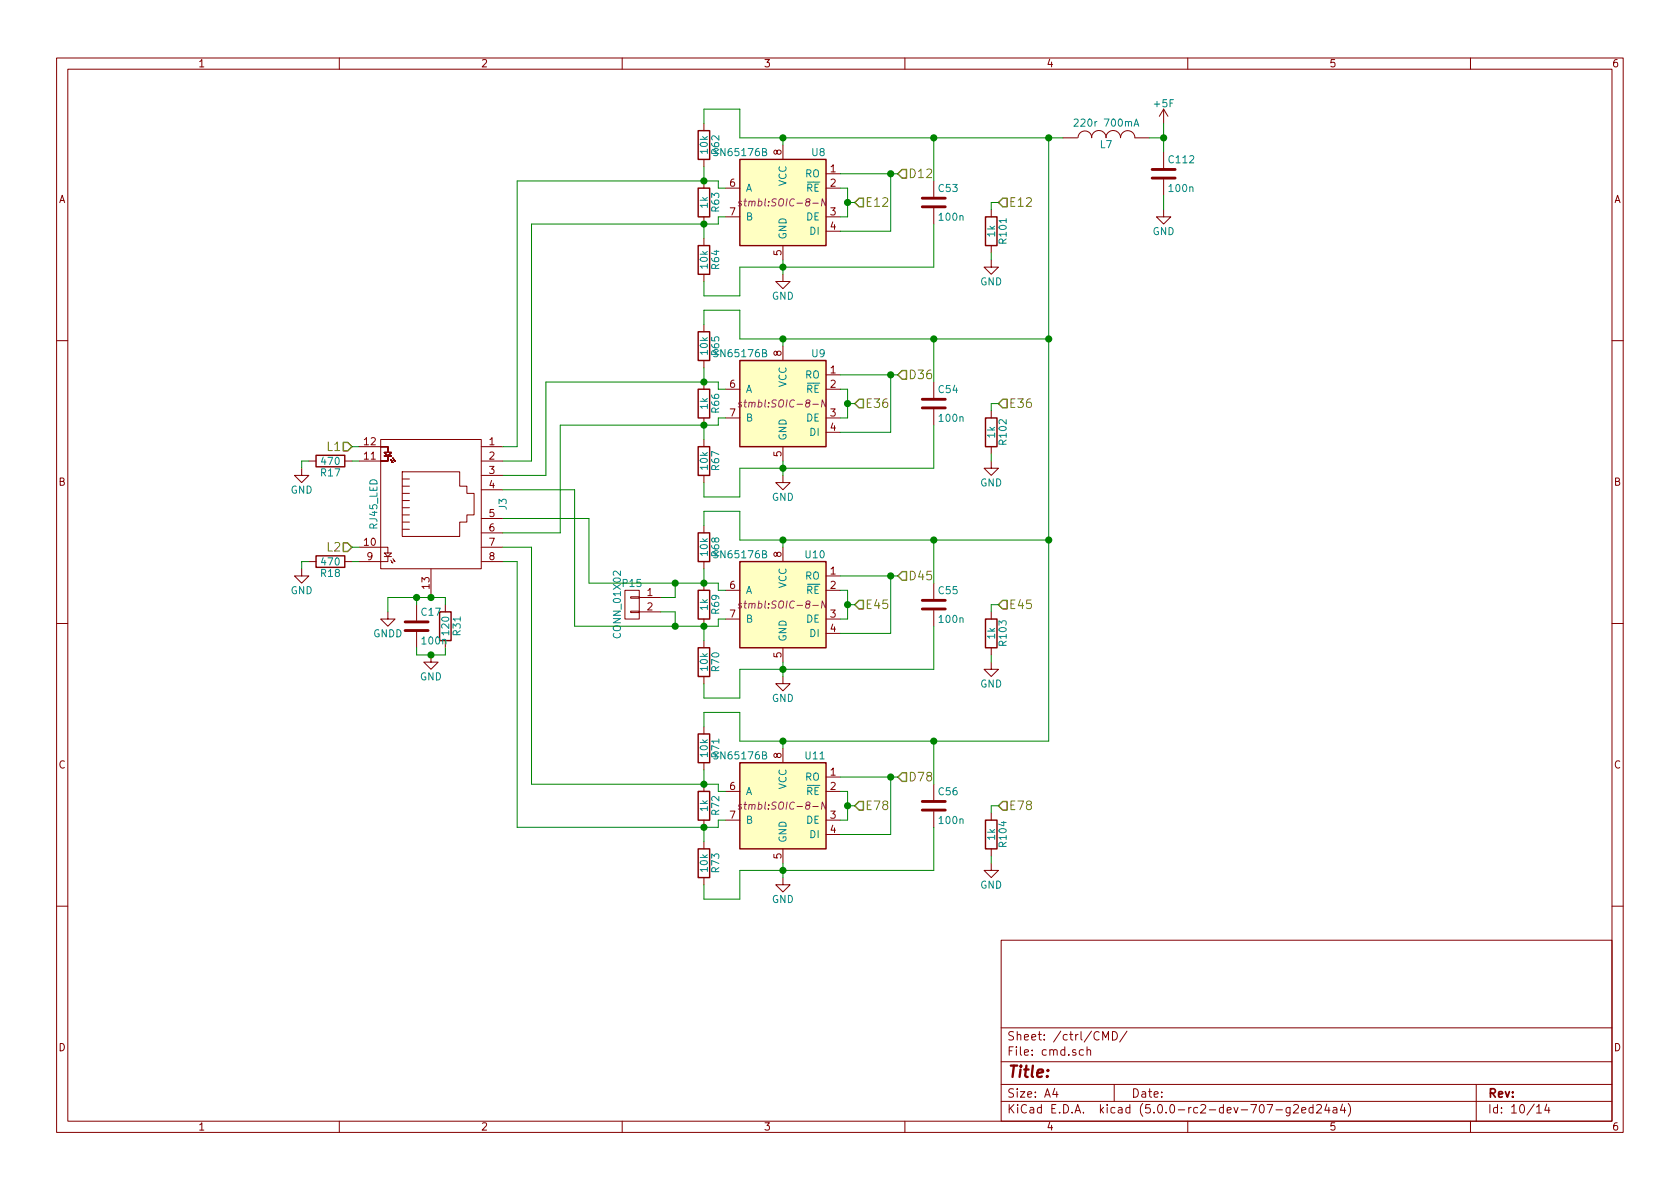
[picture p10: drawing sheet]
EESchema Schematic File Version 4
LIBS:stmbl_4.0-cache
EELAYER 26 0
EELAYER END
$Descr A4 11693 8268
encoding utf-8
Sheet 10 14
Title ""
Date ""
Rev ""
Comp ""
Comment1 ""
Comment2 ""
Comment3 ""
Comment4 ""
$EndDescr
$Comp
L stmbl:SP3485 U8
U 1 1
P 5450 1400
AR Path="/565DD0E7" Ref="U8"  Part="1" 
AR Path="/56590966/56591919/565DD0E7" Ref="U8"  Part="1" 
F 0 "U8" H 5150 1750 50  0000 L CNN
F 1 "SN65176B" H 5550 1750 50  0000 L CNN
F 2 "stmbl:SOIC-8-N" H 5450 1400 50  0000 C CIN
F 3 "" H 5450 1400 60  0000 C CNN
F 4 "SN65176B" H 5450 1400 50  0001 C CNN "Manufacturer No"
F 5 "" H 5450 1400 60  0001 C CNN "InternalName"
F 6 "" H 5450 1400 60  0001 C CNN "Voltage"
F 7 "" H 5450 1400 60  0001 C CNN "Source"
F 8 "" H 5450 1400 60  0001 C CNN "Tolerance"
F 9 "" H 0   0   50  0001 C CNN "Description"
F 10 "Texas Instruments" H 0   0   50  0001 C CNN "Manufacturer"
	1    5450 1400
	-1   0    0    -1  
$EndComp
$Comp
L stmbl:RJ45_LED J3
U 1 1
P 3000 3500
F 0 "J3" H 3000 3000 50  0000 C CNN
F 1 "RJ45_LED" H 3000 3900 50  0000 C CNN
F 2 "stmbl:RJ45_LED" H 3000 3450 60  0001 C CNN
F 3 "" H 3000 3450 60  0000 C CNN
F 4 "AJT34L8813-011" H 3000 3100 50  0001 C CNN "Manufacturer No"
F 5 "https://de.aliexpress.com/item/Free-shipping-50pcs-lot-RJ45-connector-RJ45-socket-with-indicators-Ethernet/539701403.html" H 3000 3100 50  0001 C CNN "Source"
F 6 "" H 3000 3450 60  0001 C CNN "InternalName"
F 7 "" H 3000 3450 60  0001 C CNN "Voltage"
F 8 "" H 3000 3450 60  0001 C CNN "Tolerance"
F 9 "" H 0   0   50  0001 C CNN "Description"
F 10 "METZ CONNECT" H 0   0   50  0001 C CNN "Manufacturer"
	1    3000 3500
	0    -1   1    0   
$EndComp
$Comp
L stmbl:R R63
U 1 1
P 4900 1400
F 0 "R63" V 4980 1400 50  0000 C CNN
F 1 "1k" V 4900 1400 50  0000 C CNN
F 2 "stmbl:R_0603" V 4830 1400 30  0001 C CNN
F 3 "" H 4900 1400 30  0000 C CNN
F 4 "" H 4900 1400 50  0001 C CNN "Manufacturer No"
F 5 "" H 4900 1400 50  0001 C CNN "Voltage"
F 6 "" H 4900 1400 50  0001 C CNN "Source"
F 7 "1%" H 4900 1400 50  0001 C CNN "Tolerance"
F 8 "" H 4900 1400 30  0001 C CNN "InternalName"
F 9 "" H 0   0   50  0001 C CNN "Description"
F 10 "" H 0   0   50  0001 C CNN "Manufacturer"
	1    4900 1400
	1    0    0    -1  
$EndComp
$Comp
L stmbl:C C53
U 1 1
P 6500 1400
F 0 "C53" H 6525 1500 50  0000 L CNN
F 1 "100n" H 6525 1300 50  0000 L CNN
F 2 "stmbl:C_0603" H 6538 1250 30  0001 C CNN
F 3 "" H 6500 1400 60  0000 C CNN
F 4 "X5R" H 6525 1600 50  0001 C CNN "Tolerance"
F 5 "50V" H 6525 1600 50  0001 C CNN "Voltage"
F 6 "" H 6500 1400 60  0001 C CNN "InternalName"
F 7 "" H 6500 1400 60  0001 C CNN "Manufacturer No"
F 8 "" H 6500 1400 60  0001 C CNN "Source"
F 9 "" H 0   0   50  0001 C CNN "Description"
F 10 "" H 0   0   50  0001 C CNN "Manufacturer"
	1    6500 1400
	1    0    0    -1  
$EndComp
$Comp
L stmbl:GND #PWR091
U 1 1
P 5450 1900
F 0 "#PWR091" H 5450 1650 50  0001 C CNN
F 1 "GND" H 5450 1750 50  0000 C CNN
F 2 "" H 5450 1900 60  0000 C CNN
F 3 "" H 5450 1900 60  0000 C CNN
	1    5450 1900
	1    0    0    -1  
$EndComp
$Comp
L stmbl:SP3485 U9
U 1 1
P 5450 2800
AR Path="/565DDC9B" Ref="U9"  Part="1" 
AR Path="/56590966/56591919/565DDC9B" Ref="U9"  Part="1" 
F 0 "U9" H 5150 3150 50  0000 L CNN
F 1 "SN65176B" H 5550 3150 50  0000 L CNN
F 2 "stmbl:SOIC-8-N" H 5450 2800 50  0000 C CIN
F 3 "" H 5450 2800 60  0000 C CNN
F 4 "SN65176B" H 5150 3250 50  0001 C CNN "Manufacturer No"
F 5 "" H 5450 2800 60  0001 C CNN "InternalName"
F 6 "" H 5450 2800 60  0001 C CNN "Voltage"
F 7 "" H 5450 2800 60  0001 C CNN "Source"
F 8 "" H 5450 2800 60  0001 C CNN "Tolerance"
F 9 "" H 0   0   50  0001 C CNN "Description"
F 10 "Texas Instruments" H 0   0   50  0001 C CNN "Manufacturer"
	1    5450 2800
	-1   0    0    -1  
$EndComp
$Comp
L stmbl:R R66
U 1 1
P 4900 2800
F 0 "R66" V 4980 2800 50  0000 C CNN
F 1 "1k" V 4900 2800 50  0000 C CNN
F 2 "stmbl:R_0603" V 4830 2800 30  0001 C CNN
F 3 "" H 4900 2800 30  0000 C CNN
F 4 "1%" H 4980 2900 50  0001 C CNN "Tolerance"
F 5 "" H 4900 2800 30  0001 C CNN "InternalName"
F 6 "" H 4900 2800 30  0001 C CNN "Manufacturer No"
F 7 "" H 4900 2800 30  0001 C CNN "Voltage"
F 8 "" H 4900 2800 30  0001 C CNN "Source"
F 9 "" H 0   0   50  0001 C CNN "Description"
F 10 "" H 0   0   50  0001 C CNN "Manufacturer"
	1    4900 2800
	1    0    0    -1  
$EndComp
$Comp
L stmbl:C C54
U 1 1
P 6500 2800
F 0 "C54" H 6525 2900 50  0000 L CNN
F 1 "100n" H 6525 2700 50  0000 L CNN
F 2 "stmbl:C_0603" H 6538 2650 30  0001 C CNN
F 3 "" H 6500 2800 60  0000 C CNN
F 4 "X5R" H 6525 3000 50  0001 C CNN "Tolerance"
F 5 "50V" H 6500 2800 50  0001 C CNN "Voltage"
F 6 "" H 6500 2800 60  0001 C CNN "InternalName"
F 7 "" H 6500 2800 60  0001 C CNN "Manufacturer No"
F 8 "" H 6500 2800 60  0001 C CNN "Source"
F 9 "" H 0   0   50  0001 C CNN "Description"
F 10 "" H 0   0   50  0001 C CNN "Manufacturer"
	1    6500 2800
	1    0    0    -1  
$EndComp
$Comp
L stmbl:GND #PWR092
U 1 1
P 5450 3300
F 0 "#PWR092" H 5450 3050 50  0001 C CNN
F 1 "GND" H 5450 3150 50  0000 C CNN
F 2 "" H 5450 3300 60  0000 C CNN
F 3 "" H 5450 3300 60  0000 C CNN
	1    5450 3300
	1    0    0    -1  
$EndComp
$Comp
L stmbl:SP3485 U10
U 1 1
P 5450 4200
AR Path="/565DDF06" Ref="U10"  Part="1" 
AR Path="/56590966/56591919/565DDF06" Ref="U10"  Part="1" 
F 0 "U10" H 5150 4550 50  0000 L CNN
F 1 "SN65176B" H 5550 4550 50  0000 L CNN
F 2 "stmbl:SOIC-8-N" H 5450 4200 50  0000 C CIN
F 3 "" H 5450 4200 60  0000 C CNN
F 4 "SN65176B" H 5150 4650 50  0001 C CNN "Manufacturer No"
F 5 "" H 5450 4200 60  0001 C CNN "InternalName"
F 6 "" H 5450 4200 60  0001 C CNN "Voltage"
F 7 "" H 5450 4200 60  0001 C CNN "Source"
F 8 "" H 5450 4200 60  0001 C CNN "Tolerance"
F 9 "" H 0   0   50  0001 C CNN "Description"
F 10 "Texas Instruments" H 0   0   50  0001 C CNN "Manufacturer"
	1    5450 4200
	-1   0    0    -1  
$EndComp
$Comp
L stmbl:R R69
U 1 1
P 4900 4200
F 0 "R69" V 4980 4200 50  0000 C CNN
F 1 "1k" V 4900 4200 50  0000 C CNN
F 2 "stmbl:R_0603" V 4830 4200 30  0001 C CNN
F 3 "" H 4900 4200 30  0000 C CNN
F 4 "1%" H 4980 4300 50  0001 C CNN "Tolerance"
F 5 "" H 4900 4200 30  0001 C CNN "InternalName"
F 6 "" H 4900 4200 30  0001 C CNN "Manufacturer No"
F 7 "" H 4900 4200 30  0001 C CNN "Voltage"
F 8 "" H 4900 4200 30  0001 C CNN "Source"
F 9 "" H 0   0   50  0001 C CNN "Description"
F 10 "" H 0   0   50  0001 C CNN "Manufacturer"
	1    4900 4200
	1    0    0    -1  
$EndComp
$Comp
L stmbl:C C55
U 1 1
P 6500 4200
F 0 "C55" H 6525 4300 50  0000 L CNN
F 1 "100n" H 6525 4100 50  0000 L CNN
F 2 "stmbl:C_0603" H 6538 4050 30  0001 C CNN
F 3 "" H 6500 4200 60  0000 C CNN
F 4 "X5R" H 6525 4400 50  0001 C CNN "Tolerance"
F 5 "50V" H 6525 4400 50  0001 C CNN "Voltage"
F 6 "" H 6500 4200 60  0001 C CNN "InternalName"
F 7 "" H 6500 4200 60  0001 C CNN "Manufacturer No"
F 8 "" H 6500 4200 60  0001 C CNN "Source"
F 9 "" H 0   0   50  0001 C CNN "Description"
F 10 "" H 0   0   50  0001 C CNN "Manufacturer"
	1    6500 4200
	1    0    0    -1  
$EndComp
$Comp
L stmbl:GND #PWR093
U 1 1
P 5450 4700
F 0 "#PWR093" H 5450 4450 50  0001 C CNN
F 1 "GND" H 5450 4550 50  0000 C CNN
F 2 "" H 5450 4700 60  0000 C CNN
F 3 "" H 5450 4700 60  0000 C CNN
	1    5450 4700
	1    0    0    -1  
$EndComp
$Comp
L stmbl:SP3485 U11
U 1 1
P 5450 5600
AR Path="/565DDF3C" Ref="U11"  Part="1" 
AR Path="/56590966/56591919/565DDF3C" Ref="U11"  Part="1" 
F 0 "U11" H 5150 5950 50  0000 L CNN
F 1 "SN65176B" H 5550 5950 50  0000 L CNN
F 2 "stmbl:SOIC-8-N" H 5450 5600 50  0000 C CIN
F 3 "" H 5450 5600 60  0000 C CNN
F 4 "SN65176B" H 5150 6050 50  0001 C CNN "Manufacturer No"
F 5 "" H 5450 5600 60  0001 C CNN "InternalName"
F 6 "" H 5450 5600 60  0001 C CNN "Voltage"
F 7 "" H 5450 5600 60  0001 C CNN "Source"
F 8 "" H 5450 5600 60  0001 C CNN "Tolerance"
F 9 "" H 0   0   50  0001 C CNN "Description"
F 10 "Texas Instruments" H 0   0   50  0001 C CNN "Manufacturer"
	1    5450 5600
	-1   0    0    -1  
$EndComp
$Comp
L stmbl:R R72
U 1 1
P 4900 5600
F 0 "R72" V 4980 5600 50  0000 C CNN
F 1 "1k" V 4900 5600 50  0000 C CNN
F 2 "stmbl:R_0603" V 4830 5600 30  0001 C CNN
F 3 "" H 4900 5600 30  0000 C CNN
F 4 "1%" H 4980 5700 50  0001 C CNN "Tolerance"
F 5 "" H 4900 5600 30  0001 C CNN "InternalName"
F 6 "" H 4900 5600 30  0001 C CNN "Manufacturer No"
F 7 "" H 4900 5600 30  0001 C CNN "Voltage"
F 8 "" H 4900 5600 30  0001 C CNN "Source"
F 9 "" H 0   0   50  0001 C CNN "Description"
F 10 "" H 0   0   50  0001 C CNN "Manufacturer"
	1    4900 5600
	1    0    0    -1  
$EndComp
$Comp
L stmbl:C C56
U 1 1
P 6500 5600
F 0 "C56" H 6525 5700 50  0000 L CNN
F 1 "100n" H 6525 5500 50  0000 L CNN
F 2 "stmbl:C_0603" H 6538 5450 30  0001 C CNN
F 3 "" H 6500 5600 60  0000 C CNN
F 4 "X5R" H 6525 5800 50  0001 C CNN "Tolerance"
F 5 "50V" H 6525 5800 50  0001 C CNN "Voltage"
F 6 "" H 6500 5600 60  0001 C CNN "InternalName"
F 7 "" H 6500 5600 60  0001 C CNN "Manufacturer No"
F 8 "" H 6500 5600 60  0001 C CNN "Source"
F 9 "" H 0   0   50  0001 C CNN "Description"
F 10 "" H 0   0   50  0001 C CNN "Manufacturer"
	1    6500 5600
	1    0    0    -1  
$EndComp
$Comp
L stmbl:GND #PWR094
U 1 1
P 5450 6100
F 0 "#PWR094" H 5450 5850 50  0001 C CNN
F 1 "GND" H 5450 5950 50  0000 C CNN
F 2 "" H 5450 6100 60  0000 C CNN
F 3 "" H 5450 6100 60  0000 C CNN
	1    5450 6100
	1    0    0    -1  
$EndComp
$Comp
L stmbl:R R31
U 1 1
P 3100 4350
F 0 "R31" V 3180 4350 50  0000 C CNN
F 1 "120" V 3100 4350 50  0000 C CNN
F 2 "stmbl:R_0603" V 3030 4350 30  0001 C CNN
F 3 "" H 3100 4350 30  0000 C CNN
F 4 "1%" H 3180 4450 50  0001 C CNN "Tolerance"
F 5 "" H 3100 4350 30  0001 C CNN "InternalName"
F 6 "" H 3100 4350 30  0001 C CNN "Manufacturer No"
F 7 "" H 3100 4350 30  0001 C CNN "Voltage"
F 8 "" H 3100 4350 30  0001 C CNN "Source"
F 9 "" H 0   0   50  0001 C CNN "Description"
F 10 "" H 0   0   50  0001 C CNN "Manufacturer"
	1    3100 4350
	1    0    0    -1  
$EndComp
$Comp
L stmbl:C C17
U 1 1
P 2900 4350
F 0 "C17" H 2925 4450 50  0000 L CNN
F 1 "100n" H 2925 4250 50  0000 L CNN
F 2 "stmbl:C_0603" H 2938 4200 30  0001 C CNN
F 3 "" H 2900 4350 60  0000 C CNN
F 4 "X5R" H 2925 4550 50  0001 C CNN "Tolerance"
F 5 "50V" H 2925 4550 50  0001 C CNN "Voltage"
F 6 "" H 2900 4350 60  0001 C CNN "InternalName"
F 7 "" H 2900 4350 60  0001 C CNN "Manufacturer No"
F 8 "" H 2900 4350 60  0001 C CNN "Source"
F 9 "" H 0   0   50  0001 C CNN "Description"
F 10 "" H 0   0   50  0001 C CNN "Manufacturer"
	1    2900 4350
	1    0    0    -1  
$EndComp
$Comp
L stmbl:GND #PWR095
U 1 1
P 3000 4550
F 0 "#PWR095" H 3000 4300 50  0001 C CNN
F 1 "GND" H 3000 4400 50  0000 C CNN
F 2 "" H 3000 4550 60  0000 C CNN
F 3 "" H 3000 4550 60  0000 C CNN
	1    3000 4550
	1    0    0    -1  
$EndComp
$Comp
L stmbl:GND #PWR096
U 1 1
P 2100 3950
F 0 "#PWR096" H 2100 3700 50  0001 C CNN
F 1 "GND" H 2100 3800 50  0000 C CNN
F 2 "" H 2100 3950 60  0000 C CNN
F 3 "" H 2100 3950 60  0000 C CNN
	1    2100 3950
	1    0    0    -1  
$EndComp
$Comp
L stmbl:GND #PWR097
U 1 1
P 2100 3250
F 0 "#PWR097" H 2100 3000 50  0001 C CNN
F 1 "GND" H 2100 3100 50  0000 C CNN
F 2 "" H 2100 3250 60  0000 C CNN
F 3 "" H 2100 3250 60  0000 C CNN
	1    2100 3250
	1    0    0    -1  
$EndComp
$Comp
L stmbl:R R17
U 1 1
P 2300 3200
F 0 "R17" V 2380 3200 50  0000 C CNN
F 1 "470" V 2300 3200 50  0000 C CNN
F 2 "stmbl:R_0603" V 2230 3200 30  0001 C CNN
F 3 "" H 2300 3200 30  0000 C CNN
F 4 "1%" H 2380 3300 50  0001 C CNN "Tolerance"
F 5 "" H 2300 3200 30  0001 C CNN "InternalName"
F 6 "" H 2300 3200 30  0001 C CNN "Manufacturer No"
F 7 "" H 2300 3200 30  0001 C CNN "Voltage"
F 8 "" H 2300 3200 30  0001 C CNN "Source"
F 9 "" H 0   0   50  0001 C CNN "Description"
F 10 "" H 0   0   50  0001 C CNN "Manufacturer"
	1    2300 3200
	0    1    1    0   
$EndComp
$Comp
L stmbl:R R18
U 1 1
P 2300 3900
F 0 "R18" V 2380 3900 50  0000 C CNN
F 1 "470" V 2300 3900 50  0000 C CNN
F 2 "stmbl:R_0603" V 2230 3900 30  0001 C CNN
F 3 "" H 2300 3900 30  0000 C CNN
F 4 "1%" H 2380 4000 50  0001 C CNN "Tolerance"
F 5 "" H 2300 3900 30  0001 C CNN "InternalName"
F 6 "" H 2300 3900 30  0001 C CNN "Manufacturer No"
F 7 "" H 2300 3900 30  0001 C CNN "Voltage"
F 8 "" H 2300 3900 30  0001 C CNN "Source"
F 9 "" H 0   0   50  0001 C CNN "Description"
F 10 "" H 0   0   50  0001 C CNN "Manufacturer"
	1    2300 3900
	0    1    1    0   
$EndComp
$Comp
L stmbl:R R62
U 1 1
P 4900 1000
F 0 "R62" V 4980 1000 50  0000 C CNN
F 1 "10k" V 4900 1000 50  0000 C CNN
F 2 "stmbl:R_0603" V 4830 1000 30  0001 C CNN
F 3 "" H 4900 1000 30  0000 C CNN
F 4 "1%" H 4900 1000 50  0001 C CNN "Tolerance"
F 5 "" H 4900 1000 30  0001 C CNN "InternalName"
F 6 "" H 4900 1000 30  0001 C CNN "Manufacturer No"
F 7 "" H 4900 1000 30  0001 C CNN "Voltage"
F 8 "" H 4900 1000 30  0001 C CNN "Source"
F 9 "" H 0   0   50  0001 C CNN "Description"
F 10 "" H 0   0   50  0001 C CNN "Manufacturer"
	1    4900 1000
	1    0    0    -1  
$EndComp
$Comp
L stmbl:R R64
U 1 1
P 4900 1800
F 0 "R64" V 4980 1800 50  0000 C CNN
F 1 "10k" V 4900 1800 50  0000 C CNN
F 2 "stmbl:R_0603" V 4830 1800 30  0001 C CNN
F 3 "" H 4900 1800 30  0000 C CNN
F 4 "1%" H 4980 1900 50  0001 C CNN "Tolerance"
F 5 "" H 4900 1800 30  0001 C CNN "InternalName"
F 6 "" H 4900 1800 30  0001 C CNN "Manufacturer No"
F 7 "" H 4900 1800 30  0001 C CNN "Voltage"
F 8 "" H 4900 1800 30  0001 C CNN "Source"
F 9 "" H 0   0   50  0001 C CNN "Description"
F 10 "" H 0   0   50  0001 C CNN "Manufacturer"
	1    4900 1800
	1    0    0    -1  
$EndComp
$Comp
L stmbl:R R65
U 1 1
P 4900 2400
F 0 "R65" V 4980 2400 50  0000 C CNN
F 1 "10k" V 4900 2400 50  0000 C CNN
F 2 "stmbl:R_0603" V 4830 2400 30  0001 C CNN
F 3 "" H 4900 2400 30  0000 C CNN
F 4 "1%" H 4980 2500 50  0001 C CNN "Tolerance"
F 5 "" H 4900 2400 30  0001 C CNN "InternalName"
F 6 "" H 4900 2400 30  0001 C CNN "Manufacturer No"
F 7 "" H 4900 2400 30  0001 C CNN "Voltage"
F 8 "" H 4900 2400 30  0001 C CNN "Source"
F 9 "" H 0   0   50  0001 C CNN "Description"
F 10 "" H 0   0   50  0001 C CNN "Manufacturer"
	1    4900 2400
	1    0    0    -1  
$EndComp
$Comp
L stmbl:R R67
U 1 1
P 4900 3200
F 0 "R67" V 4980 3200 50  0000 C CNN
F 1 "10k" V 4900 3200 50  0000 C CNN
F 2 "stmbl:R_0603" V 4830 3200 30  0001 C CNN
F 3 "" H 4900 3200 30  0000 C CNN
F 4 "1%" H 4980 3300 50  0001 C CNN "Tolerance"
F 5 "" H 4900 3200 30  0001 C CNN "InternalName"
F 6 "" H 4900 3200 30  0001 C CNN "Manufacturer No"
F 7 "" H 4900 3200 30  0001 C CNN "Voltage"
F 8 "" H 4900 3200 30  0001 C CNN "Source"
F 9 "" H 0   0   50  0001 C CNN "Description"
F 10 "" H 0   0   50  0001 C CNN "Manufacturer"
	1    4900 3200
	1    0    0    -1  
$EndComp
$Comp
L stmbl:R R68
U 1 1
P 4900 3800
F 0 "R68" V 4980 3800 50  0000 C CNN
F 1 "10k" V 4900 3800 50  0000 C CNN
F 2 "stmbl:R_0603" V 4830 3800 30  0001 C CNN
F 3 "" H 4900 3800 30  0000 C CNN
F 4 "1%" H 4980 3900 50  0001 C CNN "Tolerance"
F 5 "" H 4900 3800 30  0001 C CNN "InternalName"
F 6 "" H 4900 3800 30  0001 C CNN "Manufacturer No"
F 7 "" H 4900 3800 30  0001 C CNN "Voltage"
F 8 "" H 4900 3800 30  0001 C CNN "Source"
F 9 "" H 0   0   50  0001 C CNN "Description"
F 10 "" H 0   0   50  0001 C CNN "Manufacturer"
	1    4900 3800
	1    0    0    -1  
$EndComp
$Comp
L stmbl:R R70
U 1 1
P 4900 4600
F 0 "R70" V 4980 4600 50  0000 C CNN
F 1 "10k" V 4900 4600 50  0000 C CNN
F 2 "stmbl:R_0603" V 4830 4600 30  0001 C CNN
F 3 "" H 4900 4600 30  0000 C CNN
F 4 "1%" H 4980 4700 50  0001 C CNN "Tolerance"
F 5 "" H 4900 4600 30  0001 C CNN "InternalName"
F 6 "" H 4900 4600 30  0001 C CNN "Manufacturer No"
F 7 "" H 4900 4600 30  0001 C CNN "Voltage"
F 8 "" H 4900 4600 30  0001 C CNN "Source"
F 9 "" H 0   0   50  0001 C CNN "Description"
F 10 "" H 0   0   50  0001 C CNN "Manufacturer"
	1    4900 4600
	1    0    0    -1  
$EndComp
$Comp
L stmbl:R R71
U 1 1
P 4900 5200
F 0 "R71" V 4980 5200 50  0000 C CNN
F 1 "10k" V 4900 5200 50  0000 C CNN
F 2 "stmbl:R_0603" V 4830 5200 30  0001 C CNN
F 3 "" H 4900 5200 30  0000 C CNN
F 4 "1%" H 4980 5300 50  0001 C CNN "Tolerance"
F 5 "" H 4900 5200 30  0001 C CNN "InternalName"
F 6 "" H 4900 5200 30  0001 C CNN "Manufacturer No"
F 7 "" H 4900 5200 30  0001 C CNN "Voltage"
F 8 "" H 4900 5200 30  0001 C CNN "Source"
F 9 "" H 0   0   50  0001 C CNN "Description"
F 10 "" H 0   0   50  0001 C CNN "Manufacturer"
	1    4900 5200
	1    0    0    -1  
$EndComp
$Comp
L stmbl:R R73
U 1 1
P 4900 6000
F 0 "R73" V 4980 6000 50  0000 C CNN
F 1 "10k" V 4900 6000 50  0000 C CNN
F 2 "stmbl:R_0603" V 4830 6000 30  0001 C CNN
F 3 "" H 4900 6000 30  0000 C CNN
F 4 "1%" H 4980 6100 50  0001 C CNN "Tolerance"
F 5 "" H 4900 6000 30  0001 C CNN "InternalName"
F 6 "" H 4900 6000 30  0001 C CNN "Manufacturer No"
F 7 "" H 4900 6000 30  0001 C CNN "Voltage"
F 8 "" H 4900 6000 30  0001 C CNN "Source"
F 9 "" H 0   0   50  0001 C CNN "Description"
F 10 "" H 0   0   50  0001 C CNN "Manufacturer"
	1    4900 6000
	1    0    0    -1  
$EndComp
$Comp
L stmbl:R R101
U 1 1
P 6900 1600
F 0 "R101" V 6980 1600 50  0000 C CNN
F 1 "1k" V 6900 1600 50  0000 C CNN
F 2 "stmbl:R_0603" V 6830 1600 30  0001 C CNN
F 3 "" H 6900 1600 30  0000 C CNN
F 4 "1%" H 6980 1700 50  0001 C CNN "Tolerance"
F 5 "" H 6900 1600 30  0001 C CNN "InternalName"
F 6 "" H 6900 1600 30  0001 C CNN "Manufacturer No"
F 7 "" H 6900 1600 30  0001 C CNN "Voltage"
F 8 "" H 6900 1600 30  0001 C CNN "Source"
F 9 "" H 0   0   50  0001 C CNN "Description"
F 10 "" H 0   0   50  0001 C CNN "Manufacturer"
	1    6900 1600
	1    0    0    -1  
$EndComp
$Comp
L stmbl:GND #PWR098
U 1 1
P 6900 1800
F 0 "#PWR098" H 6900 1550 50  0001 C CNN
F 1 "GND" H 6900 1650 50  0000 C CNN
F 2 "" H 6900 1800 60  0000 C CNN
F 3 "" H 6900 1800 60  0000 C CNN
	1    6900 1800
	1    0    0    -1  
$EndComp
$Comp
L stmbl:R R102
U 1 1
P 6900 3000
F 0 "R102" V 6980 3000 50  0000 C CNN
F 1 "1k" V 6900 3000 50  0000 C CNN
F 2 "stmbl:R_0603" V 6830 3000 30  0001 C CNN
F 3 "" H 6900 3000 30  0000 C CNN
F 4 "" H 6900 3000 50  0001 C CNN "Manufacturer No"
F 5 "" H 6900 3000 50  0001 C CNN "Voltage"
F 6 "" H 6900 3000 50  0001 C CNN "Source"
F 7 "1%" H 6980 3100 50  0001 C CNN "Tolerance"
F 8 "" V 6900 3000 50  0001 C CNN "Manufacturer"
F 9 "" H 0   0   50  0001 C CNN "Description"
F 10 "" H 0   0   50  0001 C CNN "InternalName"
	1    6900 3000
	1    0    0    -1  
$EndComp
$Comp
L stmbl:GND #PWR099
U 1 1
P 6900 3200
F 0 "#PWR099" H 6900 2950 50  0001 C CNN
F 1 "GND" H 6900 3050 50  0000 C CNN
F 2 "" H 6900 3200 60  0000 C CNN
F 3 "" H 6900 3200 60  0000 C CNN
	1    6900 3200
	1    0    0    -1  
$EndComp
$Comp
L stmbl:R R103
U 1 1
P 6900 4400
F 0 "R103" V 6980 4400 50  0000 C CNN
F 1 "1k" V 6900 4400 50  0000 C CNN
F 2 "stmbl:R_0603" V 6830 4400 30  0001 C CNN
F 3 "" H 6900 4400 30  0000 C CNN
F 4 "1%" H 6980 4500 50  0001 C CNN "Tolerance"
F 5 "" H 6900 4400 30  0001 C CNN "InternalName"
F 6 "" H 6900 4400 30  0001 C CNN "Manufacturer No"
F 7 "" H 6900 4400 30  0001 C CNN "Voltage"
F 8 "" H 6900 4400 30  0001 C CNN "Source"
F 9 "" H 0   0   50  0001 C CNN "Description"
F 10 "" H 0   0   50  0001 C CNN "Manufacturer"
	1    6900 4400
	1    0    0    -1  
$EndComp
$Comp
L stmbl:GND #PWR0100
U 1 1
P 6900 4600
F 0 "#PWR0100" H 6900 4350 50  0001 C CNN
F 1 "GND" H 6900 4450 50  0000 C CNN
F 2 "" H 6900 4600 60  0000 C CNN
F 3 "" H 6900 4600 60  0000 C CNN
	1    6900 4600
	1    0    0    -1  
$EndComp
$Comp
L stmbl:R R104
U 1 1
P 6900 5800
F 0 "R104" V 6980 5800 50  0000 C CNN
F 1 "1k" V 6900 5800 50  0000 C CNN
F 2 "stmbl:R_0603" V 6830 5800 30  0001 C CNN
F 3 "" H 6900 5800 30  0000 C CNN
F 4 "1%" H 6980 5900 50  0001 C CNN "Tolerance"
F 5 "" H 6900 5800 30  0001 C CNN "InternalName"
F 6 "" H 6900 5800 30  0001 C CNN "Manufacturer No"
F 7 "" H 6900 5800 30  0001 C CNN "Voltage"
F 8 "" H 6900 5800 30  0001 C CNN "Source"
F 9 "" H 0   0   50  0001 C CNN "Description"
F 10 "" H 0   0   50  0001 C CNN "Manufacturer"
	1    6900 5800
	1    0    0    -1  
$EndComp
$Comp
L stmbl:GND #PWR0101
U 1 1
P 6900 6000
F 0 "#PWR0101" H 6900 5750 50  0001 C CNN
F 1 "GND" H 6900 5850 50  0000 C CNN
F 2 "" H 6900 6000 60  0000 C CNN
F 3 "" H 6900 6000 60  0000 C CNN
	1    6900 6000
	1    0    0    -1  
$EndComp
$Comp
L stmbl:INDUCTOR L7
U 1 1
P 7700 950
F 0 "L7" V 7650 950 50  0000 C CNN
F 1 "220r 700mA" V 7800 950 50  0000 C CNN
F 2 "stmbl:R_0603" H 7700 950 50  0001 C CNN
F 3 "" H 7700 950 50  0000 C CNN
F 4 "BLM18AG221SN1" H 7650 1050 50  0001 C CNN "Manufacturer No"
F 5 "https://de.aliexpress.com/item/500-PCS-LOT-patch-magnetic-bead-FB-BLM18AG221SN1-0603-220-r-0-5-A-magnetic-beads/32675343247.html" H 7700 950 50  0001 C CNN "Source"
F 6 "" H 7700 950 50  0001 C CNN "InternalName"
F 7 "" H 7700 950 50  0001 C CNN "Voltage"
F 8 "" H 7700 950 50  0001 C CNN "Tolerance"
F 9 "" H 0   0   50  0001 C CNN "Description"
F 10 "Murata" H 0   0   50  0001 C CNN "Manufacturer"
	1    7700 950 
	0    -1   -1   0   
$EndComp
$Comp
L stmbl:C C112
U 1 1
P 8100 1200
F 0 "C112" H 8125 1300 50  0000 L CNN
F 1 "100n" H 8125 1100 50  0000 L CNN
F 2 "stmbl:C_0603" H 8138 1050 30  0001 C CNN
F 3 "" H 8100 1200 60  0000 C CNN
F 4 "X5R" H 8125 1400 50  0001 C CNN "Tolerance"
F 5 "50V" H 8125 1400 50  0001 C CNN "Voltage"
F 6 "" H 8100 1200 60  0001 C CNN "InternalName"
F 7 "" H 8100 1200 60  0001 C CNN "Manufacturer No"
F 8 "" H 8100 1200 60  0001 C CNN "Source"
F 9 "" H 0   0   50  0001 C CNN "Description"
F 10 "" H 0   0   50  0001 C CNN "Manufacturer"
	1    8100 1200
	1    0    0    -1  
$EndComp
$Comp
L stmbl:GND #PWR0102
U 1 1
P 8100 1450
F 0 "#PWR0102" H 8100 1200 50  0001 C CNN
F 1 "GND" H 8100 1300 50  0000 C CNN
F 2 "" H 8100 1450 60  0000 C CNN
F 3 "" H 8100 1450 60  0000 C CNN
	1    8100 1450
	1    0    0    -1  
$EndComp
$Comp
L stmbl:CONN_01X02 P15
U 1 1
P 4400 4200
F 0 "P15" H 4400 4350 50  0000 C CNN
F 1 "CONN_01X02" V 4500 4200 50  0000 C CNN
F 2 "stmbl:RM3.5_1x2" H 4400 4200 60  0001 C CNN
F 3 "" H 4400 4200 60  0000 C CNN
F 4 "1844210" H 4400 4450 50  0001 C CNN "Manufacturer No"
F 5 "" H 4400 4200 60  0001 C CNN "InternalName"
F 6 "" H 4400 4200 60  0001 C CNN "Voltage"
F 7 "" H 4400 4200 60  0001 C CNN "Source"
F 8 "" H 4400 4200 60  0001 C CNN "Tolerance"
F 9 "" H 0   0   50  0001 C CNN "Description"
F 10 "Phoenix" H 0   0   50  0001 C CNN "Manufacturer"
	1    4400 4200
	-1   0    0    -1  
$EndComp
$Comp
L stmbl:+5F #PWR0103
U 1 1
P 8100 850
F 0 "#PWR0103" H 8100 700 50  0001 C CNN
F 1 "+5F" H 8100 990 50  0000 C CNN
F 2 "" H 8100 850 50  0000 C CNN
F 3 "" H 8100 850 50  0000 C CNN
	1    8100 850 
	1    0    0    -1  
$EndComp
$Comp
L stmbl:GNDD #PWR0104
U 1 1
P 2700 4250
F 0 "#PWR0104" H 2700 4000 50  0001 C CNN
F 1 "GNDD" H 2700 4100 50  0000 C CNN
F 2 "" H 2700 4250 50  0000 C CNN
F 3 "" H 2700 4250 50  0000 C CNN
	1    2700 4250
	1    0    0    -1  
$EndComp
Text HLabel 6250 1200 2    60   Input ~ 0
D12
Text HLabel 5950 1400 2    60   Input ~ 0
E12
Text HLabel 6250 2600 2    60   Input ~ 0
D36
Text HLabel 5950 2800 2    60   Input ~ 0
E36
Text HLabel 6250 4000 2    60   Input ~ 0
D45
Text HLabel 5950 4200 2    60   Input ~ 0
E45
Text HLabel 6250 5400 2    60   Input ~ 0
D78
Text HLabel 5950 5600 2    60   Input ~ 0
E78
Text HLabel 2450 3100 0    60   Input ~ 0
L1
Text HLabel 2450 3800 0    60   Input ~ 0
L2
Text HLabel 6950 5600 2    60   Input ~ 0
E78
Text HLabel 6950 4200 2    60   Input ~ 0
E45
Text HLabel 6950 2800 2    60   Input ~ 0
E36
Text HLabel 6950 1400 2    60   Input ~ 0
E12
Wire Wire Line
	5850 1300 5900 1300
Wire Wire Line
	5900 1300 5900 1400
Wire Wire Line
	5900 1500 5850 1500
Wire Wire Line
	5450 1800 5450 1850
Wire Wire Line
	5050 1300 5000 1300
Wire Wire Line
	5000 1300 5000 1250
Wire Wire Line
	5000 1250 4900 1250
Wire Wire Line
	5050 1500 5000 1500
Wire Wire Line
	5000 1500 5000 1550
Wire Wire Line
	5000 1550 4900 1550
Wire Wire Line
	6500 1850 6500 1550
Wire Wire Line
	5150 1850 5450 1850
Wire Wire Line
	6500 950  6500 1250
Wire Wire Line
	5150 950  5450 950 
Wire Wire Line
	5850 1200 6200 1200
Wire Wire Line
	5900 1400 5950 1400
Wire Wire Line
	6200 1600 5850 1600
Wire Wire Line
	5850 2700 5900 2700
Wire Wire Line
	5900 2700 5900 2800
Wire Wire Line
	5900 2900 5850 2900
Wire Wire Line
	5450 3200 5450 3250
Wire Wire Line
	5050 2700 5000 2700
Wire Wire Line
	5000 2700 5000 2650
Wire Wire Line
	5000 2650 4900 2650
Wire Wire Line
	5050 2900 5000 2900
Wire Wire Line
	5000 2900 5000 2950
Wire Wire Line
	5000 2950 4900 2950
Wire Wire Line
	6500 3250 6500 2950
Wire Wire Line
	5150 3250 5450 3250
Wire Wire Line
	6500 2350 6500 2650
Wire Wire Line
	5150 2350 5450 2350
Wire Wire Line
	5850 2600 6200 2600
Wire Wire Line
	5900 2800 5950 2800
Wire Wire Line
	6200 3000 5850 3000
Wire Wire Line
	5850 4100 5900 4100
Wire Wire Line
	5900 4100 5900 4200
Wire Wire Line
	5900 4300 5850 4300
Wire Wire Line
	5450 4600 5450 4650
Wire Wire Line
	5050 4100 5000 4100
Wire Wire Line
	5000 4100 5000 4050
Wire Wire Line
	5000 4050 4900 4050
Wire Wire Line
	5050 4300 5000 4300
Wire Wire Line
	5000 4300 5000 4350
Wire Wire Line
	5000 4350 4900 4350
Wire Wire Line
	6500 4650 6500 4350
Wire Wire Line
	5150 4650 5450 4650
Wire Wire Line
	6500 3750 6500 4050
Wire Wire Line
	7300 3750 6500 3750
Wire Wire Line
	5850 4000 6200 4000
Wire Wire Line
	5900 4200 5950 4200
Wire Wire Line
	6200 4400 5850 4400
Wire Wire Line
	5850 5500 5900 5500
Wire Wire Line
	5900 5500 5900 5600
Wire Wire Line
	5900 5700 5850 5700
Wire Wire Line
	5450 6000 5450 6050
Wire Wire Line
	5050 5500 5000 5500
Wire Wire Line
	5000 5500 5000 5450
Wire Wire Line
	5000 5450 4900 5450
Wire Wire Line
	5050 5700 5000 5700
Wire Wire Line
	5000 5700 5000 5750
Wire Wire Line
	5000 5750 4900 5750
Wire Wire Line
	6500 6050 6500 5750
Wire Wire Line
	5150 6050 5450 6050
Wire Wire Line
	6500 5150 6500 5450
Wire Wire Line
	7300 5150 6500 5150
Wire Wire Line
	5850 5400 6200 5400
Wire Wire Line
	5900 5600 5950 5600
Wire Wire Line
	6200 5800 5850 5800
Wire Wire Line
	3500 3100 3600 3100
Wire Wire Line
	3600 3100 3600 1250
Wire Wire Line
	3700 1550 3700 3200
Wire Wire Line
	3700 3200 3500 3200
Wire Wire Line
	3600 5750 3600 3900
Wire Wire Line
	3600 3900 3500 3900
Wire Wire Line
	3500 3800 3700 3800
Wire Wire Line
	3700 3800 3700 5450
Wire Wire Line
	3800 2650 3800 3300
Wire Wire Line
	3800 3300 3500 3300
Wire Wire Line
	3500 3700 3900 3700
Wire Wire Line
	3900 3700 3900 2950
Wire Wire Line
	4000 4350 4000 3400
Wire Wire Line
	4000 3400 3500 3400
Wire Wire Line
	3500 3600 4100 3600
Wire Wire Line
	4100 3600 4100 4050
Wire Wire Line
	2450 3100 2500 3100
Wire Wire Line
	2500 3800 2450 3800
Wire Wire Line
	2700 4150 2900 4150
Wire Wire Line
	3100 4150 3100 4200
Wire Wire Line
	2900 4200 2900 4150
Wire Wire Line
	3100 4550 3100 4500
Wire Wire Line
	2900 4550 3000 4550
Wire Wire Line
	2900 4550 2900 4500
Wire Wire Line
	4900 5350 4900 5450
Wire Wire Line
	4900 5850 4900 5750
Wire Wire Line
	4900 1650 4900 1550
Wire Wire Line
	4900 1250 4900 1150
Wire Wire Line
	4900 850  4900 750 
Wire Wire Line
	4900 750  5150 750 
Wire Wire Line
	5150 750  5150 950 
Wire Wire Line
	4900 1950 4900 2050
Wire Wire Line
	4900 2050 5150 2050
Wire Wire Line
	5150 2050 5150 1850
Wire Wire Line
	5150 6250 5150 6050
Wire Wire Line
	4900 6150 4900 6250
Wire Wire Line
	5150 5150 5150 4950
Wire Wire Line
	4900 5050 4900 4950
Wire Wire Line
	4900 4750 4900 4850
Wire Wire Line
	4900 4850 5150 4850
Wire Wire Line
	5150 4850 5150 4650
Wire Wire Line
	4900 4450 4900 4350
Wire Wire Line
	4900 4050 4900 3950
Wire Wire Line
	4900 3650 4900 3550
Wire Wire Line
	4900 3550 5150 3550
Wire Wire Line
	5150 3550 5150 3750
Wire Wire Line
	4900 3050 4900 2950
Wire Wire Line
	4900 3350 4900 3450
Wire Wire Line
	4900 3450 5150 3450
Wire Wire Line
	5150 3450 5150 3250
Wire Wire Line
	4900 2650 4900 2550
Wire Wire Line
	4900 2250 4900 2150
Wire Wire Line
	4900 2150 5150 2150
Wire Wire Line
	5150 2150 5150 2350
Wire Wire Line
	6950 1400 6900 1400
Wire Wire Line
	6900 1400 6900 1450
Wire Wire Line
	6900 1750 6900 1800
Wire Wire Line
	6950 2800 6900 2800
Wire Wire Line
	6900 2800 6900 2850
Wire Wire Line
	6900 3150 6900 3200
Wire Wire Line
	6950 4200 6900 4200
Wire Wire Line
	6900 4200 6900 4250
Wire Wire Line
	6900 4550 6900 4600
Wire Wire Line
	6950 5600 6900 5600
Wire Wire Line
	6900 5600 6900 5650
Wire Wire Line
	6900 5950 6900 6000
Wire Wire Line
	4900 4950 5150 4950
Wire Wire Line
	4900 6250 5150 6250
Wire Wire Line
	5450 950  5450 1000
Wire Wire Line
	5450 2400 5450 2350
Wire Wire Line
	5450 3800 5450 3750
Wire Wire Line
	5450 5200 5450 5150
Wire Wire Line
	8100 850  8100 950 
Wire Wire Line
	8000 950  8100 950 
Wire Wire Line
	7300 950  7300 2350
Wire Wire Line
	8100 1350 8100 1450
Wire Wire Line
	4600 4150 4700 4150
Wire Wire Line
	4700 4150 4700 4050
Wire Wire Line
	4600 4250 4700 4250
Wire Wire Line
	4700 4250 4700 4350
Wire Wire Line
	2700 4250 2700 4150
Wire Wire Line
	6200 5800 6200 5400
Wire Wire Line
	6200 1200 6200 1600
Wire Wire Line
	6200 3000 6200 2600
Wire Wire Line
	6200 4400 6200 4000
Wire Wire Line
	2450 3900 2500 3900
Wire Wire Line
	2100 3950 2100 3900
Wire Wire Line
	2100 3900 2150 3900
Wire Wire Line
	2100 3250 2100 3200
Wire Wire Line
	2100 3200 2150 3200
Wire Wire Line
	2450 3200 2500 3200
Wire Wire Line
	5450 950  6500 950 
Wire Wire Line
	5450 1850 5450 1900
Wire Wire Line
	5450 1850 6500 1850
Wire Wire Line
	5900 1400 5900 1500
Wire Wire Line
	5450 3250 5450 3300
Wire Wire Line
	5450 3250 6500 3250
Wire Wire Line
	5900 2800 5900 2900
Wire Wire Line
	5450 3750 5150 3750
Wire Wire Line
	5450 4650 5450 4700
Wire Wire Line
	5450 4650 6500 4650
Wire Wire Line
	5900 4200 5900 4300
Wire Wire Line
	5450 5150 5150 5150
Wire Wire Line
	5450 6050 5450 6100
Wire Wire Line
	5450 6050 6500 6050
Wire Wire Line
	5900 5600 5900 5700
Wire Wire Line
	4900 1250 3600 1250
Wire Wire Line
	4900 1550 3700 1550
Wire Wire Line
	4900 5750 3600 5750
Wire Wire Line
	4900 5450 3700 5450
Wire Wire Line
	4900 2650 3800 2650
Wire Wire Line
	4900 2950 3900 2950
Wire Wire Line
	4900 4350 4700 4350
Wire Wire Line
	4900 4050 4700 4050
Wire Wire Line
	3000 4150 3100 4150
Wire Wire Line
	3000 4550 3100 4550
Wire Wire Line
	6200 1200 6250 1200
Wire Wire Line
	6200 2600 6250 2600
Wire Wire Line
	6200 5400 6250 5400
Wire Wire Line
	6200 4000 6250 4000
Wire Wire Line
	5450 2350 6500 2350
Wire Wire Line
	8100 950  8100 1050
Wire Wire Line
	6500 950  7300 950 
Wire Wire Line
	6500 5150 5450 5150
Wire Wire Line
	7300 950  7400 950 
Wire Wire Line
	7300 3750 7300 5150
Wire Wire Line
	6500 3750 5450 3750
Wire Wire Line
	7300 2350 7300 3750
Wire Wire Line
	6500 2350 7300 2350
Wire Wire Line
	4700 4050 4100 4050
Wire Wire Line
	4700 4350 4000 4350
Wire Wire Line
	2900 4150 3000 4150
Connection ~ 5450 950 
Connection ~ 5450 1850
Connection ~ 5900 1400
Connection ~ 5450 3250
Connection ~ 5900 2800
Connection ~ 5450 3750
Connection ~ 5450 4650
Connection ~ 5900 4200
Connection ~ 5450 5150
Connection ~ 5450 6050
Connection ~ 5900 5600
Connection ~ 4900 1250
Connection ~ 4900 1550
Connection ~ 4900 5750
Connection ~ 4900 5450
Connection ~ 4900 2650
Connection ~ 4900 2950
Connection ~ 4900 4350
Connection ~ 4900 4050
Connection ~ 3000 4150
Connection ~ 3000 4550
Connection ~ 6200 1200
Connection ~ 6200 2600
Connection ~ 6200 5400
Connection ~ 6200 4000
Connection ~ 5450 2350
Connection ~ 8100 950 
Connection ~ 6500 950 
Connection ~ 6500 5150
Connection ~ 7300 950 
Connection ~ 7300 3750
Connection ~ 6500 3750
Connection ~ 7300 2350
Connection ~ 6500 2350
Connection ~ 4700 4050
Connection ~ 4700 4350
Connection ~ 2900 4150
$EndSCHEMATC
